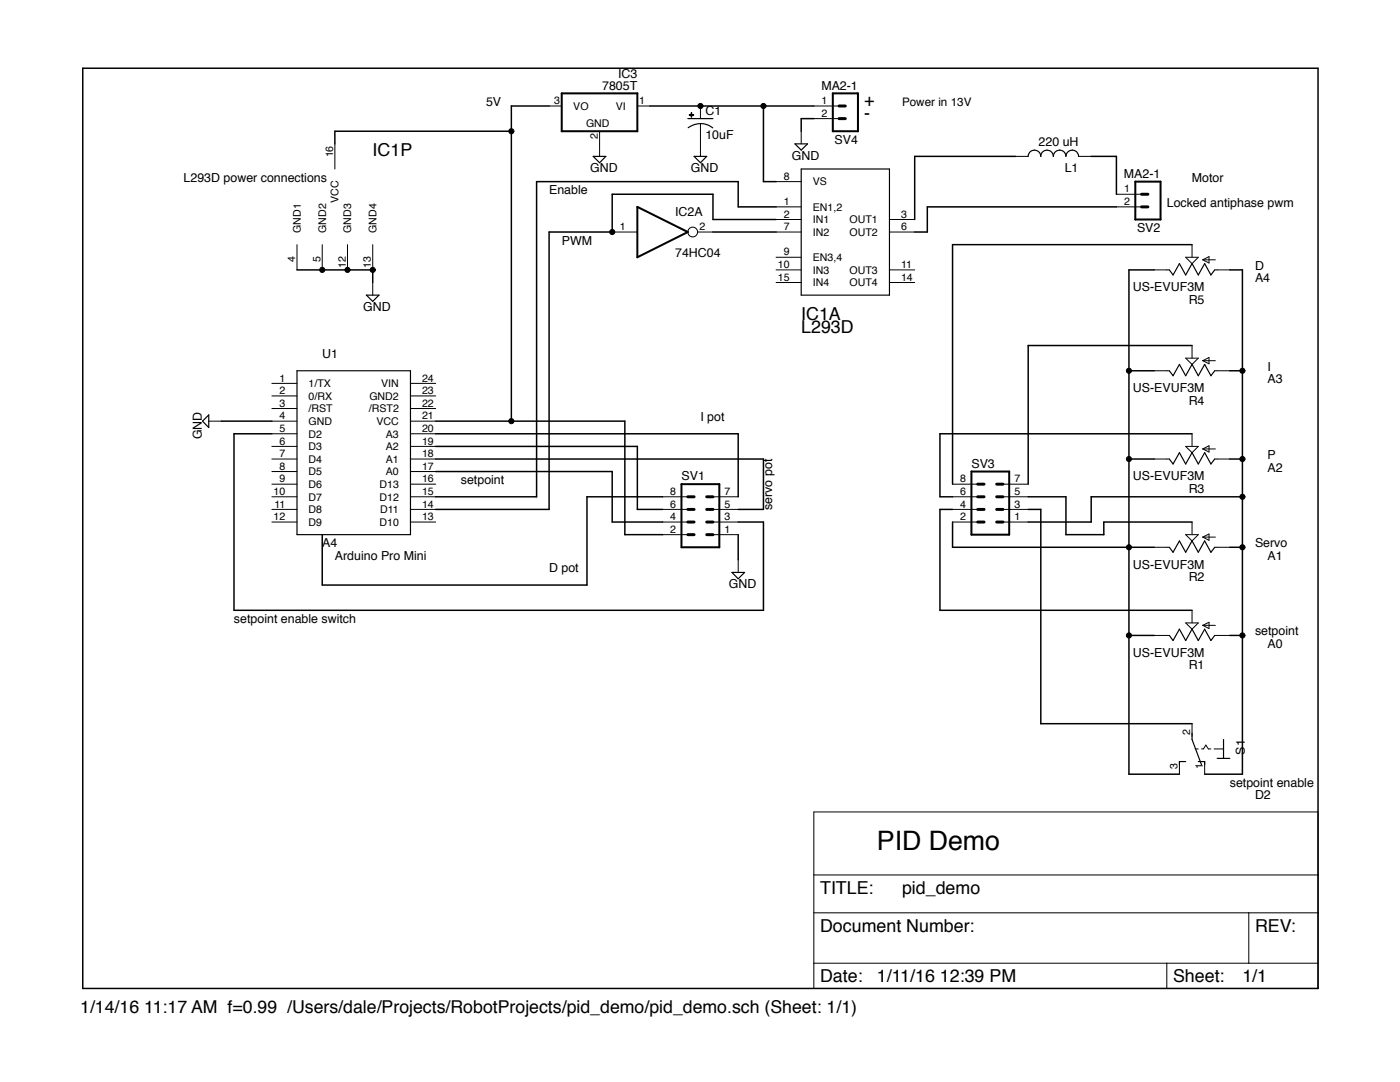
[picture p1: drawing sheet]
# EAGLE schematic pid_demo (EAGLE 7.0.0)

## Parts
C1  10uF  CPOL-USE5-5  [E5-5]
IC1  L293D  [DIP16]
IC2  74HC04  74ALS04N  [DIL14]
IC3  7805T  [TO220H]
L1  220 uH  L-USTJ4-U1  [TJ4-U1]
R1  US-EVUF3M  [EVUFXM]
R2  US-EVUF3M  [EVUFXM]
R3  US-EVUF3M  [EVUFXM]
R4  US-EVUF3M  [EVUFXM]
R5  US-EVUF3M  [EVUFXM]
S1  320-916  [320-916]
SV1  MA04-2  [MA04-2]
SV2  MA2-1  [MA02-1]
SV3  MA04-2  [MA04-2]
SV4  MA2-1  [MA02-1]
U1  Arduino Pro Mini  ARDUINO_PRO_MINI  [DIL24]

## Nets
GND: C1.- IC1.4(P:GND1) IC1.5(P:GND2) IC1.12(P:GND3) IC1.13(P:GND4) IC3.2(GND) SV1.1 SV4.2 U1.4(GND)
N$1: R1.1(A) R2.1(A) R3.1(A) R4.1(A) R5.1(A) S1.1(O) SV3.1
N$2: R1.3(E) R2.3(E) R3.3(E) R4.3(E) R5.3(E) S1.3(S) SV3.2
N$3: IC1.3(A:OUT1) L1.1
N$4: SV1.5 U1.18(A1)
N$5: S1.2(P) SV3.3
N$6: R1.2(S) SV3.4
N$7: R2.2(S) SV3.5
N$8: R3.2(S) SV3.6
N$9: R4.2(S) SV3.7
N$10: R5.2(S) SV3.8
N$11: L1.2 SV2.1
N$12: SV1.6 U1.19(A2)
N$13: SV1.4 U1.17(A0)
N$14: SV1.3 U1.5(D2)
N$15: SV1.7 U1.20(A3)
N$16: SV1.8
N$17: IC1.16(P:VCC) IC3.3(VO) SV1.2 U1.21(VCC)
N$18: IC1.6(A:OUT2) SV2.2
N$19: IC1.7(A:IN2) IC2.2(A:O)
N$20: IC1.2(A:IN1) IC2.1(A:I) U1.14(D11)
N$21: C1.+ IC1.8(A:VS) IC3.1(VI) SV4.1
N$22: IC1.1(A:EN1,2) U1.15(D12)
Unconnected: IC1.9(A:EN3,4) IC1.10(A:IN3) IC1.11(A:OUT3) IC1.14(A:OUT4) IC1.15(A:IN4) IC2.3(B:I) IC2.4(B:O) IC2.5(C:I) IC2.6(C:O) IC2.8(D:O) IC2.9(D:I) IC2.10(E:O) IC2.11(E:I) IC2.12(F:O) IC2.13(F:I) U1.1(1/TX) U1.2(0/RX) U1.3(/RST) U1.6(D3) U1.7(D4) U1.8(D5) U1.9(D6) U1.10(D7) U1.11(D8) U1.12(D9) U1.13(D10) U1.16(D13) U1.22(/RST2) U1.23(GND2) U1.24(VIN)

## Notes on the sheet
- 5V | + | Power in 13V
- -
- L293D power connections | Motor
- Enable
- Locked antiphase pwm
- PWM
- D
- A4
- I
- A3
- I pot
- servo pot | P
- A2
- setpoint
- A4 | Servo
- A1
- D pot
- setpoint enable switch
- setpoint
- A0
- setpoint enable
- D2
- PID Demo

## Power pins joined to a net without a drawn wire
GND: IC2.7(P:GND)
VCC: IC2.14(P:VCC)
